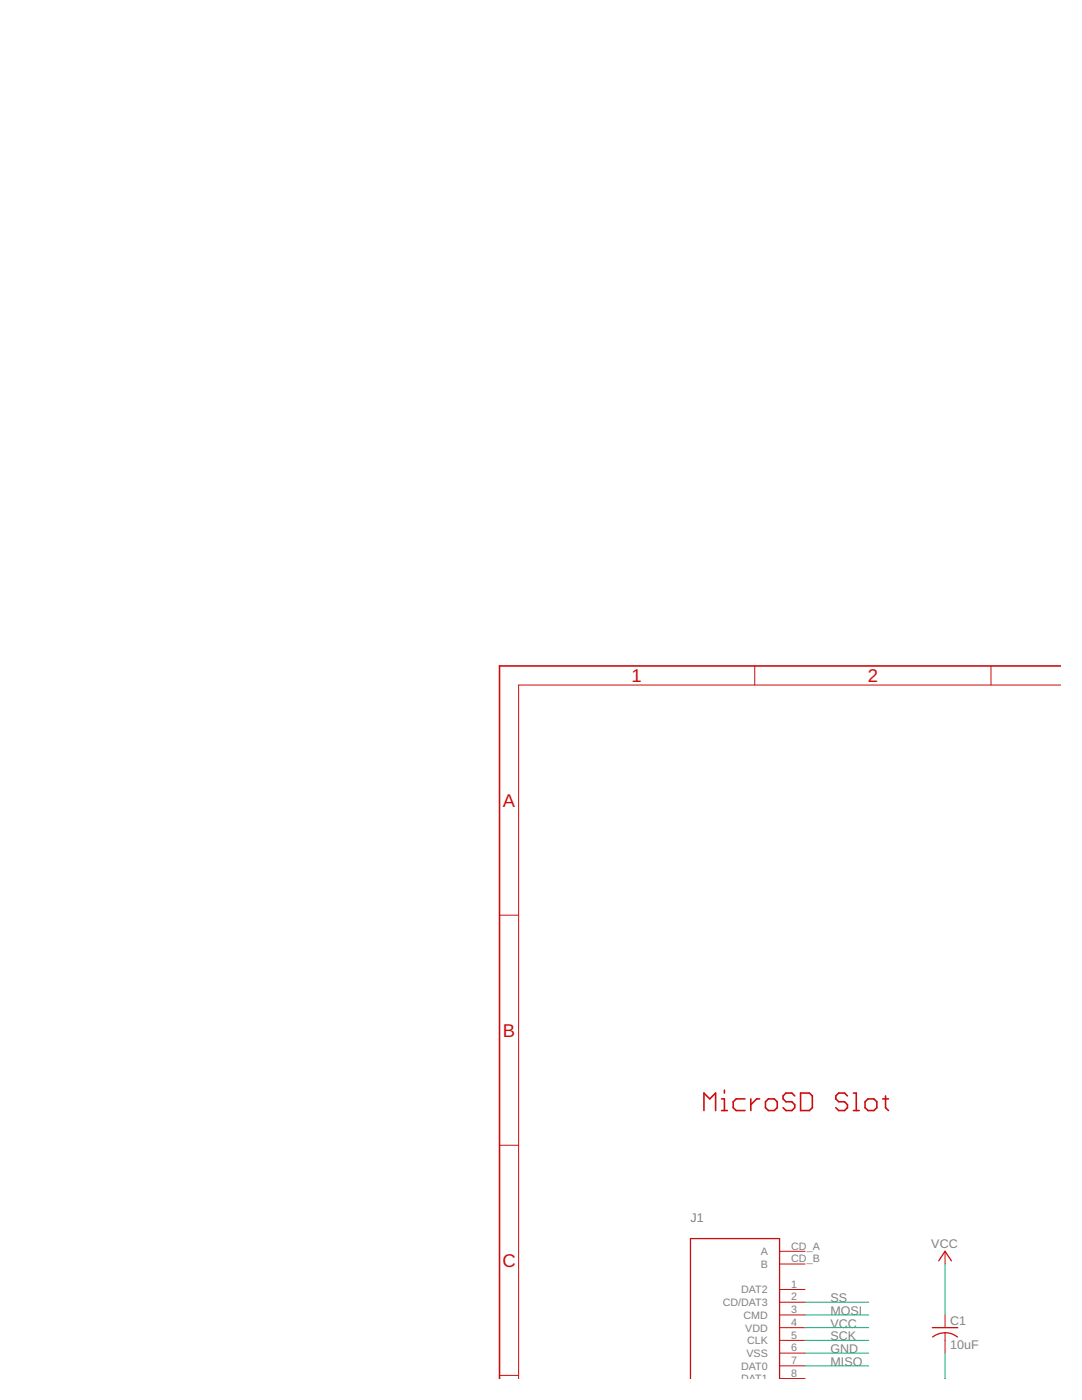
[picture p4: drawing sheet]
<svg xmlns="http://www.w3.org/2000/svg" width="216mm" height="279mm" viewBox="0 0 216 279" stroke-linecap="round" stroke-linejoin="round" font-family="sans-serif">
<g fill="none" stroke="#c90d0c" stroke-width=".32">
<path d="M211.8 132.9h-112.1v142.4M144 219.3h.5v2.3M144.5 217.6v.5M148.7 219.3h-1.8l-.6 .6v1.2l.6 .5h1.8M149.8 219.3v2.3M151.6 219.3h-.6l-1.2 1.2M152.7 219.9l.6-.6h1.2l.6 .6v1.2l-.6 .5h-1.2l-.6-.5zM158.6 218.7l-.6-.6h-1.2l-.5 .6v.6l.5 .6h1.2l.6 .6v.6l-.6 .5h-1.2l-.5-.5M159.7 218.1h1.8l.6 .6v2.4l-.6 .5h-1.8zM169.1 218.7l-.6-.6h-1.1l-.6 .6v.6l.6 .6h1.1l.6 .6v.6l-.6 .5h-1.1l-.6-.5M170.3 218.1h.6v3.5M172.6 219.9l.6-.6h1.2l.6 .6v1.2l-.6 .5h-1.2l-.6-.5z"/>
<path d="M176.1 219.3h1.2M176.7 218.7v2.4l.6 .5M140.5 221.6v-3.5l1.1 1.2 1.2-1.2v3.5M144 221.6h1.1M170.3 221.6h1.1"/>
</g>
<g fill="none" stroke="#c90d0c" stroke-width=".2">
<path d="M150.6 132.9v3.8M197.7 132.9v3.8M211.8 136.7h-108.3v138.6M99.7 182.6h3.8M99.7 228.6h3.8M155.6 259.9h5M155.6 257.3h5M155.6 252.3h5M155.6 249.7h5M188.6 249.7v2.6M99.7 274.5h3.8M155.6 262.4h5"/>
<path d="M155.6 265h5M155.6 267.5h5M155.6 270h5M155.6 272.6h5M155.6 275.1h5M188.6 262.4v2.6M188.6 266v4M188.6 275.1v.2"/>
</g>
<path d="M187.3 251.6l1.3-1.9 1.2 1.9M137.8 275.3v-28.1h17.8v28.1M186 265h5.1M186.1 266.8a4 4 0 0 1 5 0" fill="none" stroke="#c90d0c" stroke-width=".25"/>
<path d="M160.6 259.9h12.7M188.6 252.3v10.1M160.6 267.5h12.7M160.6 272.6h12.7M160.6 262.4h12.7M160.6 270h12.7M160.6 265h12.7M188.6 270v5.1" fill="none" stroke="#0dab76" stroke-width=".2"/>
<g font-size="3.7" fill="#c90d0c">
<text x="126" y="136.1">1</text>
<text x="173.2" y="136.1">2</text>
<text x="100.4" y="161">A</text>
<text x="100.4" y="206.9">B</text>
<text x="100.2" y="252.8">C</text>
</g>
<g font-size="2.5" fill="#808080">
<text x="137.8" y="243.9">J1</text>
<text x="185.8" y="249">VCC</text>
<text x="165.7" y="262.4">MOSI</text>
<text x="165.7" y="259.9">SS</text>
<text x="165.7" y="267.5">SCK</text>
<text x="165.7" y="265">VCC</text>
<text x="189.6" y="269.2">10uF</text>
<text x="189.6" y="264.3">C1</text>
<text x="165.7" y="272.6">MISO</text>
<text x="165.7" y="270">GND</text>
</g>
<g font-size="2.1" fill="#808080">
<text x="151.8" y="250.5">A</text>
<text x="157.9" y="251.9">CD_B</text>
<text x="157.9" y="249.4">CD_A</text>
<text x="151.8" y="253">B</text>
<text x="157.9" y="257">1</text>
<text x="144.2" y="260.7">CD/DAT3</text>
<text x="147.9" y="258.1">DAT2</text>
<text x="148.4" y="263.2">CMD</text>
<text x="157.9" y="259.5">2</text>
<text x="157.9" y="262.1">3</text>
<text x="148.7" y="265.7">VDD</text>
<text x="149.1" y="268.3">CLK</text>
<text x="157.9" y="264.6">4</text>
<text x="157.9" y="267.2">5</text>
<text x="157.9" y="269.7">6</text>
<text x="147.9" y="273.3">DAT0</text>
<text x="147.9" y="275.9">DAT1</text>
<text x="149" y="270.8">VSS</text>
<text x="157.9" y="272.2">7</text>
<text x="157.9" y="274.8">8</text>
</g>
</svg>
